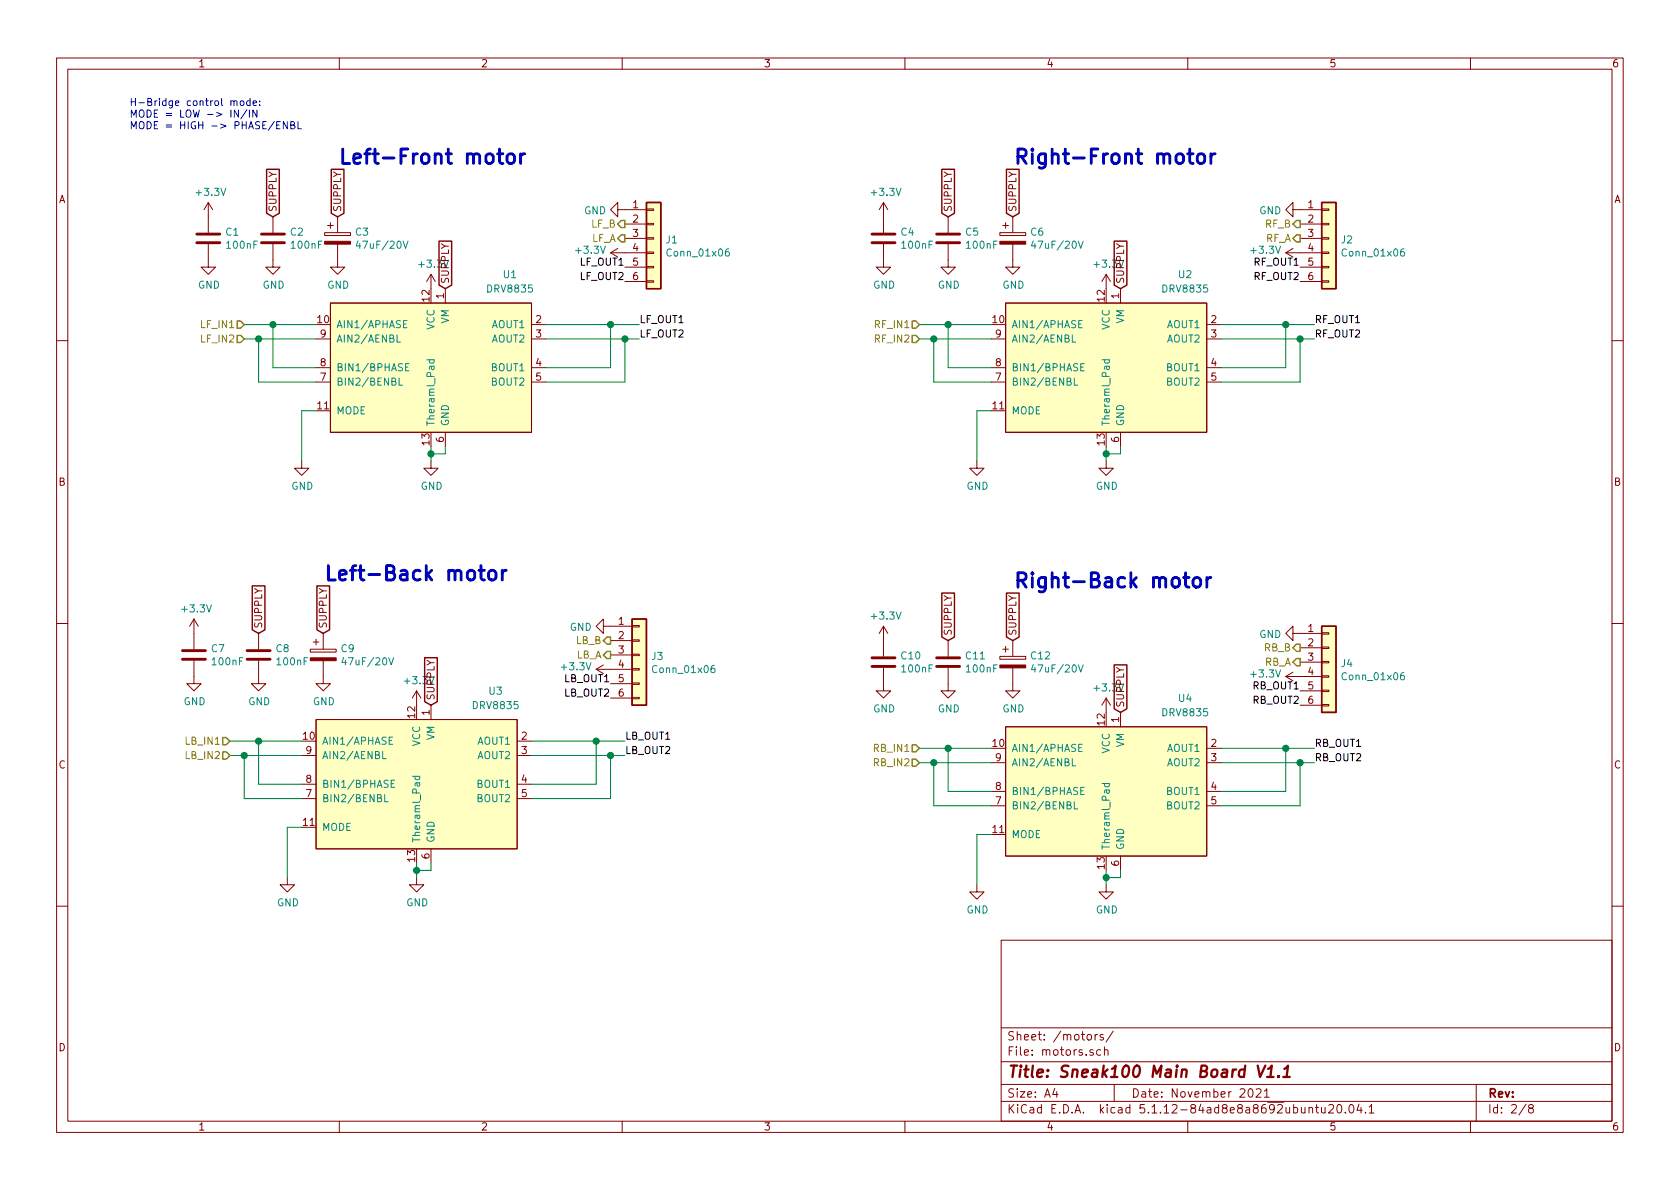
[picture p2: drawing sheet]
EESchema Schematic File Version 4
EELAYER 30 0
EELAYER END
$Descr A4 11693 8268
encoding utf-8
Sheet 2 8
Title "Sneak100 Main Board V1.1"
Date "November 2021"
Rev ""
Comp ""
Comment1 ""
Comment2 ""
Comment3 ""
Comment4 ""
$EndDescr
$Comp
L Sneak100_kicad:DRV8835 U1
U 1 1
P 3050 2450
F 0 "U1" H 3550 3000 50  0000 C CNN
F 1 "DRV8835" H 3550 2900 50  0000 C CNN
F 2 "sneak100_lib:DRV8835_hand_solder" H 2950 2900 50  0001 C CNN
F 3 "" H 2950 2900 50  0001 C CNN
	1    3050 2450
	1    0    0    -1  
$EndComp
$Comp
L power:GND #PWR016
U 1 1
P 3000 3200
F 0 "#PWR016" H 3000 2950 50  0001 C CNN
F 1 "GND" H 3005 3027 50  0000 C CNN
F 2 "" H 3000 3200 50  0001 C CNN
F 3 "" H 3000 3200 50  0001 C CNN
	1    3000 3200
	1    0    0    -1  
$EndComp
Wire Wire Line
	3000 3100 3000 3150
Wire Wire Line
	3000 3150 3100 3150
Wire Wire Line
	3100 3150 3100 3100
Wire Wire Line
	3000 3150 3000 3200
Connection ~ 3000 3150
$Comp
L power:GND #PWR015
U 1 1
P 2100 3200
F 0 "#PWR015" H 2100 2950 50  0001 C CNN
F 1 "GND" H 2105 3027 50  0000 C CNN
F 2 "" H 2100 3200 50  0001 C CNN
F 3 "" H 2100 3200 50  0001 C CNN
	1    2100 3200
	1    0    0    -1  
$EndComp
Wire Wire Line
	2100 2850 2200 2850
Wire Wire Line
	2100 2850 2100 3200
Text Notes 900  900  0    50   ~ 0
H-Bridge control mode:\nMODE = LOW -> IN/IN\nMODE = HIGH -> PHASE/ENBL
Wire Wire Line
	2200 2550 1900 2550
Wire Wire Line
	1900 2550 1900 2250
Wire Wire Line
	1900 2250 2200 2250
Wire Wire Line
	2200 2350 1800 2350
Wire Wire Line
	1800 2350 1800 2650
Wire Wire Line
	1800 2650 2200 2650
Text Notes 2350 1150 0    100  ~ 20
Left-Front motor
Text HLabel 1700 2250 0    50   Input ~ 0
LF_IN1
Text HLabel 1700 2350 0    50   Input ~ 0
LF_IN2
$Comp
L Device:C C1
U 1 1
P 1450 1650
F 0 "C1" H 1565 1696 50  0000 L CNN
F 1 "100nF" H 1565 1605 50  0000 L CNN
F 2 "Capacitor_SMD:C_0603_1608Metric" H 1488 1500 50  0001 C CNN
F 3 "~" H 1450 1650 50  0001 C CNN
	1    1450 1650
	1    0    0    -1  
$EndComp
$Comp
L power:GND #PWR07
U 1 1
P 1450 1800
F 0 "#PWR07" H 1450 1550 50  0001 C CNN
F 1 "GND" H 1455 1627 50  0000 C CNN
F 2 "" H 1450 1800 50  0001 C CNN
F 3 "" H 1450 1800 50  0001 C CNN
	1    1450 1800
	1    0    0    -1  
$EndComp
$Comp
L power:+3.3V #PWR03
U 1 1
P 1450 1500
F 0 "#PWR03" H 1450 1350 50  0001 C CNN
F 1 "+3.3V" H 1465 1673 50  0000 C CNN
F 2 "" H 1450 1500 50  0001 C CNN
F 3 "" H 1450 1500 50  0001 C CNN
	1    1450 1500
	1    0    0    -1  
$EndComp
$Comp
L power:+3.3V #PWR013
U 1 1
P 3000 2000
F 0 "#PWR013" H 3000 1850 50  0001 C CNN
F 1 "+3.3V" H 3015 2173 50  0000 C CNN
F 2 "" H 3000 2000 50  0001 C CNN
F 3 "" H 3000 2000 50  0001 C CNN
	1    3000 2000
	1    0    0    -1  
$EndComp
$Comp
L Device:C C2
U 1 1
P 1900 1650
F 0 "C2" H 2015 1696 50  0000 L CNN
F 1 "100nF" H 2015 1605 50  0000 L CNN
F 2 "Capacitor_SMD:C_0603_1608Metric" H 1938 1500 50  0001 C CNN
F 3 "~" H 1900 1650 50  0001 C CNN
	1    1900 1650
	1    0    0    -1  
$EndComp
$Comp
L power:GND #PWR08
U 1 1
P 1900 1800
F 0 "#PWR08" H 1900 1550 50  0001 C CNN
F 1 "GND" H 1905 1627 50  0000 C CNN
F 2 "" H 1900 1800 50  0001 C CNN
F 3 "" H 1900 1800 50  0001 C CNN
	1    1900 1800
	1    0    0    -1  
$EndComp
Text GLabel 1900 1500 1    50   Input ~ 0
SUPPLY
Wire Wire Line
	3800 2250 4250 2250
Wire Wire Line
	4250 2250 4250 2550
Wire Wire Line
	4250 2550 3800 2550
Wire Wire Line
	3800 2350 4350 2350
Wire Wire Line
	4350 2350 4350 2650
Wire Wire Line
	4350 2650 3800 2650
Wire Wire Line
	4250 2250 4450 2250
Connection ~ 4250 2250
Wire Wire Line
	4350 2350 4450 2350
Connection ~ 4350 2350
Wire Wire Line
	1900 2250 1700 2250
Connection ~ 1900 2250
Wire Wire Line
	1800 2350 1700 2350
Connection ~ 1800 2350
$Comp
L Connector_Generic:Conn_01x06 J1
U 1 1
P 4550 1650
F 0 "J1" H 4630 1642 50  0000 L CNN
F 1 "Conn_01x06" H 4630 1551 50  0000 L CNN
F 2 "Connector_PinSocket_2.54mm:PinSocket_1x06_P2.54mm_Horizontal" H 4550 1650 50  0001 C CNN
F 3 "~" H 4550 1650 50  0001 C CNN
	1    4550 1650
	1    0    0    -1  
$EndComp
Text Label 4450 2250 0    50   ~ 0
LF_OUT1
Text Label 4450 2350 0    50   ~ 0
LF_OUT2
$Comp
L power:GND #PWR01
U 1 1
P 4350 1450
F 0 "#PWR01" H 4350 1200 50  0001 C CNN
F 1 "GND" V 4355 1322 50  0000 R CNN
F 2 "" H 4350 1450 50  0001 C CNN
F 3 "" H 4350 1450 50  0001 C CNN
	1    4350 1450
	0    1    1    0   
$EndComp
$Comp
L power:+3.3V #PWR05
U 1 1
P 4350 1750
F 0 "#PWR05" H 4350 1600 50  0001 C CNN
F 1 "+3.3V" V 4365 1878 50  0000 L CNN
F 2 "" H 4350 1750 50  0001 C CNN
F 3 "" H 4350 1750 50  0001 C CNN
	1    4350 1750
	0    -1   -1   0   
$EndComp
Text Label 4350 1850 2    50   ~ 0
LF_OUT1
Text Label 4350 1950 2    50   ~ 0
LF_OUT2
Text HLabel 4350 1650 0    50   Output ~ 0
LF_A
Text HLabel 4350 1550 0    50   Output ~ 0
LF_B
$Comp
L Sneak100_kicad:DRV8835 U2
U 1 1
P 7750 2450
F 0 "U2" H 8250 3000 50  0000 C CNN
F 1 "DRV8835" H 8250 2900 50  0000 C CNN
F 2 "sneak100_lib:DRV8835_hand_solder" H 7650 2900 50  0001 C CNN
F 3 "" H 7650 2900 50  0001 C CNN
	1    7750 2450
	1    0    0    -1  
$EndComp
$Comp
L power:GND #PWR018
U 1 1
P 7700 3200
F 0 "#PWR018" H 7700 2950 50  0001 C CNN
F 1 "GND" H 7705 3027 50  0000 C CNN
F 2 "" H 7700 3200 50  0001 C CNN
F 3 "" H 7700 3200 50  0001 C CNN
	1    7700 3200
	1    0    0    -1  
$EndComp
Wire Wire Line
	7700 3100 7700 3150
Wire Wire Line
	7700 3150 7800 3150
Wire Wire Line
	7800 3150 7800 3100
Wire Wire Line
	7700 3150 7700 3200
Connection ~ 7700 3150
$Comp
L power:GND #PWR017
U 1 1
P 6800 3200
F 0 "#PWR017" H 6800 2950 50  0001 C CNN
F 1 "GND" H 6805 3027 50  0000 C CNN
F 2 "" H 6800 3200 50  0001 C CNN
F 3 "" H 6800 3200 50  0001 C CNN
	1    6800 3200
	1    0    0    -1  
$EndComp
Wire Wire Line
	6800 2850 6900 2850
Wire Wire Line
	6800 2850 6800 3200
Wire Wire Line
	6900 2550 6600 2550
Wire Wire Line
	6600 2550 6600 2250
Wire Wire Line
	6600 2250 6900 2250
Wire Wire Line
	6900 2350 6500 2350
Wire Wire Line
	6500 2350 6500 2650
Wire Wire Line
	6500 2650 6900 2650
Text Notes 7050 1150 0    100  ~ 20
Right-Front motor
Text HLabel 6400 2250 0    50   Input ~ 0
RF_IN1
Text HLabel 6400 2350 0    50   Input ~ 0
RF_IN2
$Comp
L power:+3.3V #PWR014
U 1 1
P 7700 2000
F 0 "#PWR014" H 7700 1850 50  0001 C CNN
F 1 "+3.3V" H 7715 2173 50  0000 C CNN
F 2 "" H 7700 2000 50  0001 C CNN
F 3 "" H 7700 2000 50  0001 C CNN
	1    7700 2000
	1    0    0    -1  
$EndComp
Wire Wire Line
	8500 2250 8950 2250
Wire Wire Line
	8950 2250 8950 2550
Wire Wire Line
	8950 2550 8500 2550
Wire Wire Line
	8500 2350 9050 2350
Wire Wire Line
	9050 2350 9050 2650
Wire Wire Line
	9050 2650 8500 2650
Wire Wire Line
	8950 2250 9150 2250
Connection ~ 8950 2250
Wire Wire Line
	9050 2350 9150 2350
Connection ~ 9050 2350
Wire Wire Line
	6600 2250 6400 2250
Connection ~ 6600 2250
Wire Wire Line
	6500 2350 6400 2350
Connection ~ 6500 2350
$Comp
L Connector_Generic:Conn_01x06 J2
U 1 1
P 9250 1650
F 0 "J2" H 9330 1642 50  0000 L CNN
F 1 "Conn_01x06" H 9330 1551 50  0000 L CNN
F 2 "Connector_PinSocket_2.54mm:PinSocket_1x06_P2.54mm_Horizontal" H 9250 1650 50  0001 C CNN
F 3 "~" H 9250 1650 50  0001 C CNN
	1    9250 1650
	1    0    0    -1  
$EndComp
Text Label 9150 2250 0    50   ~ 0
RF_OUT1
Text Label 9150 2350 0    50   ~ 0
RF_OUT2
$Comp
L power:GND #PWR02
U 1 1
P 9050 1450
F 0 "#PWR02" H 9050 1200 50  0001 C CNN
F 1 "GND" V 9055 1322 50  0000 R CNN
F 2 "" H 9050 1450 50  0001 C CNN
F 3 "" H 9050 1450 50  0001 C CNN
	1    9050 1450
	0    1    1    0   
$EndComp
$Comp
L power:+3.3V #PWR06
U 1 1
P 9050 1750
F 0 "#PWR06" H 9050 1600 50  0001 C CNN
F 1 "+3.3V" V 9065 1878 50  0000 L CNN
F 2 "" H 9050 1750 50  0001 C CNN
F 3 "" H 9050 1750 50  0001 C CNN
	1    9050 1750
	0    -1   -1   0   
$EndComp
Text Label 9050 1850 2    50   ~ 0
RF_OUT1
Text Label 9050 1950 2    50   ~ 0
RF_OUT2
Text HLabel 9050 1650 0    50   Output ~ 0
RF_A
Text HLabel 9050 1550 0    50   Output ~ 0
RF_B
$Comp
L Sneak100_kicad:DRV8835 U3
U 1 1
P 2950 5350
F 0 "U3" H 3450 5900 50  0000 C CNN
F 1 "DRV8835" H 3450 5800 50  0000 C CNN
F 2 "sneak100_lib:DRV8835_hand_solder" H 2850 5800 50  0001 C CNN
F 3 "" H 2850 5800 50  0001 C CNN
	1    2950 5350
	1    0    0    -1  
$EndComp
$Comp
L power:GND #PWR034
U 1 1
P 2900 6100
F 0 "#PWR034" H 2900 5850 50  0001 C CNN
F 1 "GND" H 2905 5927 50  0000 C CNN
F 2 "" H 2900 6100 50  0001 C CNN
F 3 "" H 2900 6100 50  0001 C CNN
	1    2900 6100
	1    0    0    -1  
$EndComp
Wire Wire Line
	2900 6000 2900 6050
Wire Wire Line
	2900 6050 3000 6050
Wire Wire Line
	3000 6050 3000 6000
Wire Wire Line
	2900 6050 2900 6100
Connection ~ 2900 6050
$Comp
L power:GND #PWR033
U 1 1
P 2000 6100
F 0 "#PWR033" H 2000 5850 50  0001 C CNN
F 1 "GND" H 2005 5927 50  0000 C CNN
F 2 "" H 2000 6100 50  0001 C CNN
F 3 "" H 2000 6100 50  0001 C CNN
	1    2000 6100
	1    0    0    -1  
$EndComp
Wire Wire Line
	2000 5750 2100 5750
Wire Wire Line
	2000 5750 2000 6100
Wire Wire Line
	2100 5450 1800 5450
Wire Wire Line
	1800 5450 1800 5150
Wire Wire Line
	1800 5150 2100 5150
Wire Wire Line
	2100 5250 1700 5250
Wire Wire Line
	1700 5250 1700 5550
Wire Wire Line
	1700 5550 2100 5550
Text Notes 2250 4050 0    100  ~ 20
Left-Back motor
Text HLabel 1600 5150 0    50   Input ~ 0
LB_IN1
Text HLabel 1600 5250 0    50   Input ~ 0
LB_IN2
$Comp
L Device:C C7
U 1 1
P 1350 4550
F 0 "C7" H 1465 4596 50  0000 L CNN
F 1 "100nF" H 1465 4505 50  0000 L CNN
F 2 "Capacitor_SMD:C_0603_1608Metric" H 1388 4400 50  0001 C CNN
F 3 "~" H 1350 4550 50  0001 C CNN
	1    1350 4550
	1    0    0    -1  
$EndComp
$Comp
L power:GND #PWR024
U 1 1
P 1350 4700
F 0 "#PWR024" H 1350 4450 50  0001 C CNN
F 1 "GND" H 1355 4527 50  0000 C CNN
F 2 "" H 1350 4700 50  0001 C CNN
F 3 "" H 1350 4700 50  0001 C CNN
	1    1350 4700
	1    0    0    -1  
$EndComp
$Comp
L power:+3.3V #PWR020
U 1 1
P 1350 4400
F 0 "#PWR020" H 1350 4250 50  0001 C CNN
F 1 "+3.3V" H 1365 4573 50  0000 C CNN
F 2 "" H 1350 4400 50  0001 C CNN
F 3 "" H 1350 4400 50  0001 C CNN
	1    1350 4400
	1    0    0    -1  
$EndComp
$Comp
L power:+3.3V #PWR031
U 1 1
P 2900 4900
F 0 "#PWR031" H 2900 4750 50  0001 C CNN
F 1 "+3.3V" H 2915 5073 50  0000 C CNN
F 2 "" H 2900 4900 50  0001 C CNN
F 3 "" H 2900 4900 50  0001 C CNN
	1    2900 4900
	1    0    0    -1  
$EndComp
$Comp
L Device:C C8
U 1 1
P 1800 4550
F 0 "C8" H 1915 4596 50  0000 L CNN
F 1 "100nF" H 1915 4505 50  0000 L CNN
F 2 "Capacitor_SMD:C_0603_1608Metric" H 1838 4400 50  0001 C CNN
F 3 "~" H 1800 4550 50  0001 C CNN
	1    1800 4550
	1    0    0    -1  
$EndComp
$Comp
L power:GND #PWR025
U 1 1
P 1800 4700
F 0 "#PWR025" H 1800 4450 50  0001 C CNN
F 1 "GND" H 1805 4527 50  0000 C CNN
F 2 "" H 1800 4700 50  0001 C CNN
F 3 "" H 1800 4700 50  0001 C CNN
	1    1800 4700
	1    0    0    -1  
$EndComp
Wire Wire Line
	3700 5150 4150 5150
Wire Wire Line
	4150 5150 4150 5450
Wire Wire Line
	4150 5450 3700 5450
Wire Wire Line
	3700 5250 4250 5250
Wire Wire Line
	4250 5250 4250 5550
Wire Wire Line
	4250 5550 3700 5550
Wire Wire Line
	4150 5150 4350 5150
Connection ~ 4150 5150
Wire Wire Line
	4250 5250 4350 5250
Connection ~ 4250 5250
Wire Wire Line
	1800 5150 1600 5150
Connection ~ 1800 5150
Wire Wire Line
	1700 5250 1600 5250
Connection ~ 1700 5250
$Comp
L Connector_Generic:Conn_01x06 J3
U 1 1
P 4450 4550
F 0 "J3" H 4530 4542 50  0000 L CNN
F 1 "Conn_01x06" H 4530 4451 50  0000 L CNN
F 2 "Connector_PinSocket_2.54mm:PinSocket_1x06_P2.54mm_Horizontal" H 4450 4550 50  0001 C CNN
F 3 "~" H 4450 4550 50  0001 C CNN
	1    4450 4550
	1    0    0    -1  
$EndComp
Text Label 4350 5150 0    50   ~ 0
LB_OUT1
Text Label 4350 5250 0    50   ~ 0
LB_OUT2
$Comp
L power:GND #PWR019
U 1 1
P 4250 4350
F 0 "#PWR019" H 4250 4100 50  0001 C CNN
F 1 "GND" V 4255 4222 50  0000 R CNN
F 2 "" H 4250 4350 50  0001 C CNN
F 3 "" H 4250 4350 50  0001 C CNN
	1    4250 4350
	0    1    1    0   
$EndComp
$Comp
L power:+3.3V #PWR023
U 1 1
P 4250 4650
F 0 "#PWR023" H 4250 4500 50  0001 C CNN
F 1 "+3.3V" V 4265 4778 50  0000 L CNN
F 2 "" H 4250 4650 50  0001 C CNN
F 3 "" H 4250 4650 50  0001 C CNN
	1    4250 4650
	0    -1   -1   0   
$EndComp
Text Label 4250 4750 2    50   ~ 0
LB_OUT1
Text Label 4250 4850 2    50   ~ 0
LB_OUT2
Text HLabel 4250 4550 0    50   Output ~ 0
LB_A
Text HLabel 4250 4450 0    50   Output ~ 0
LB_B
$Comp
L Sneak100_kicad:DRV8835 U4
U 1 1
P 7750 5400
F 0 "U4" H 8250 5950 50  0000 C CNN
F 1 "DRV8835" H 8250 5850 50  0000 C CNN
F 2 "sneak100_lib:DRV8835_hand_solder" H 7650 5850 50  0001 C CNN
F 3 "" H 7650 5850 50  0001 C CNN
	1    7750 5400
	1    0    0    -1  
$EndComp
$Comp
L power:GND #PWR036
U 1 1
P 7700 6150
F 0 "#PWR036" H 7700 5900 50  0001 C CNN
F 1 "GND" H 7705 5977 50  0000 C CNN
F 2 "" H 7700 6150 50  0001 C CNN
F 3 "" H 7700 6150 50  0001 C CNN
	1    7700 6150
	1    0    0    -1  
$EndComp
Wire Wire Line
	7700 6050 7700 6100
Wire Wire Line
	7700 6100 7800 6100
Wire Wire Line
	7800 6100 7800 6050
Wire Wire Line
	7700 6100 7700 6150
Connection ~ 7700 6100
$Comp
L power:GND #PWR035
U 1 1
P 6800 6150
F 0 "#PWR035" H 6800 5900 50  0001 C CNN
F 1 "GND" H 6805 5977 50  0000 C CNN
F 2 "" H 6800 6150 50  0001 C CNN
F 3 "" H 6800 6150 50  0001 C CNN
	1    6800 6150
	1    0    0    -1  
$EndComp
Wire Wire Line
	6800 5800 6900 5800
Wire Wire Line
	6800 5800 6800 6150
Wire Wire Line
	6900 5500 6600 5500
Wire Wire Line
	6600 5500 6600 5200
Wire Wire Line
	6600 5200 6900 5200
Wire Wire Line
	6900 5300 6500 5300
Wire Wire Line
	6500 5300 6500 5600
Wire Wire Line
	6500 5600 6900 5600
Text Notes 7050 4100 0    100  ~ 20
Right-Back motor
Text HLabel 6400 5200 0    50   Input ~ 0
RB_IN1
Text HLabel 6400 5300 0    50   Input ~ 0
RB_IN2
$Comp
L Device:C C10
U 1 1
P 6150 4600
F 0 "C10" H 6265 4646 50  0000 L CNN
F 1 "100nF" H 6265 4555 50  0000 L CNN
F 2 "Capacitor_SMD:C_0603_1608Metric" H 6188 4450 50  0001 C CNN
F 3 "~" H 6150 4600 50  0001 C CNN
	1    6150 4600
	1    0    0    -1  
$EndComp
$Comp
L power:GND #PWR028
U 1 1
P 6150 4750
F 0 "#PWR028" H 6150 4500 50  0001 C CNN
F 1 "GND" H 6155 4577 50  0000 C CNN
F 2 "" H 6150 4750 50  0001 C CNN
F 3 "" H 6150 4750 50  0001 C CNN
	1    6150 4750
	1    0    0    -1  
$EndComp
$Comp
L power:+3.3V #PWR022
U 1 1
P 6150 4450
F 0 "#PWR022" H 6150 4300 50  0001 C CNN
F 1 "+3.3V" H 6165 4623 50  0000 C CNN
F 2 "" H 6150 4450 50  0001 C CNN
F 3 "" H 6150 4450 50  0001 C CNN
	1    6150 4450
	1    0    0    -1  
$EndComp
$Comp
L power:+3.3V #PWR032
U 1 1
P 7700 4950
F 0 "#PWR032" H 7700 4800 50  0001 C CNN
F 1 "+3.3V" H 7715 5123 50  0000 C CNN
F 2 "" H 7700 4950 50  0001 C CNN
F 3 "" H 7700 4950 50  0001 C CNN
	1    7700 4950
	1    0    0    -1  
$EndComp
$Comp
L Device:C C11
U 1 1
P 6600 4600
F 0 "C11" H 6715 4646 50  0000 L CNN
F 1 "100nF" H 6715 4555 50  0000 L CNN
F 2 "Capacitor_SMD:C_0603_1608Metric" H 6638 4450 50  0001 C CNN
F 3 "~" H 6600 4600 50  0001 C CNN
	1    6600 4600
	1    0    0    -1  
$EndComp
$Comp
L power:GND #PWR029
U 1 1
P 6600 4750
F 0 "#PWR029" H 6600 4500 50  0001 C CNN
F 1 "GND" H 6605 4577 50  0000 C CNN
F 2 "" H 6600 4750 50  0001 C CNN
F 3 "" H 6600 4750 50  0001 C CNN
	1    6600 4750
	1    0    0    -1  
$EndComp
Wire Wire Line
	8500 5200 8950 5200
Wire Wire Line
	8950 5200 8950 5500
Wire Wire Line
	8950 5500 8500 5500
Wire Wire Line
	8500 5300 9050 5300
Wire Wire Line
	9050 5300 9050 5600
Wire Wire Line
	9050 5600 8500 5600
Wire Wire Line
	8950 5200 9150 5200
Connection ~ 8950 5200
Wire Wire Line
	9050 5300 9150 5300
Connection ~ 9050 5300
Wire Wire Line
	6600 5200 6400 5200
Connection ~ 6600 5200
Wire Wire Line
	6500 5300 6400 5300
Connection ~ 6500 5300
$Comp
L Connector_Generic:Conn_01x06 J4
U 1 1
P 9250 4600
F 0 "J4" H 9330 4592 50  0000 L CNN
F 1 "Conn_01x06" H 9330 4501 50  0000 L CNN
F 2 "Connector_PinSocket_2.54mm:PinSocket_1x06_P2.54mm_Horizontal" H 9250 4600 50  0001 C CNN
F 3 "~" H 9250 4600 50  0001 C CNN
	1    9250 4600
	1    0    0    -1  
$EndComp
Text Label 9150 5200 0    50   ~ 0
RB_OUT1
Text Label 9150 5300 0    50   ~ 0
RB_OUT2
$Comp
L power:GND #PWR021
U 1 1
P 9050 4400
F 0 "#PWR021" H 9050 4150 50  0001 C CNN
F 1 "GND" V 9055 4272 50  0000 R CNN
F 2 "" H 9050 4400 50  0001 C CNN
F 3 "" H 9050 4400 50  0001 C CNN
	1    9050 4400
	0    1    1    0   
$EndComp
$Comp
L power:+3.3V #PWR027
U 1 1
P 9050 4700
F 0 "#PWR027" H 9050 4550 50  0001 C CNN
F 1 "+3.3V" V 9065 4828 50  0000 L CNN
F 2 "" H 9050 4700 50  0001 C CNN
F 3 "" H 9050 4700 50  0001 C CNN
	1    9050 4700
	0    -1   -1   0   
$EndComp
Text Label 9050 4800 2    50   ~ 0
RB_OUT1
Text Label 9050 4900 2    50   ~ 0
RB_OUT2
Text HLabel 9050 4600 0    50   Output ~ 0
RB_A
Text HLabel 9050 4500 0    50   Output ~ 0
RB_B
Text GLabel 3100 2000 1    50   Input ~ 0
SUPPLY
Text GLabel 7800 2000 1    50   Input ~ 0
SUPPLY
Text GLabel 1800 4400 1    50   Input ~ 0
SUPPLY
Text GLabel 3000 4900 1    50   Input ~ 0
SUPPLY
Text GLabel 6600 4450 1    50   Input ~ 0
SUPPLY
Text GLabel 7800 4950 1    50   Input ~ 0
SUPPLY
$Comp
L Device:CP C?
U 1 1
P 2350 1650
AR Path="/60E04AFA/610E5A56" Ref="C?"  Part="1" 
AR Path="/60E0499A/610E5A56" Ref="C3"  Part="1" 
F 0 "C3" H 2468 1696 50  0000 L CNN
F 1 "47uF/20V" H 2468 1605 50  0000 L CNN
F 2 "Capacitor_Tantalum_SMD:CP_EIA-7343-31_Kemet-D" H 2388 1500 50  0001 C CNN
F 3 "~" H 2350 1650 50  0001 C CNN
	1    2350 1650
	1    0    0    -1  
$EndComp
$Comp
L power:GND #PWR?
U 1 1
P 2350 1800
AR Path="/60E04AFA/610E5A5C" Ref="#PWR?"  Part="1" 
AR Path="/60E0499A/610E5A5C" Ref="#PWR09"  Part="1" 
F 0 "#PWR09" H 2350 1550 50  0001 C CNN
F 1 "GND" H 2355 1627 50  0000 C CNN
F 2 "" H 2350 1800 50  0001 C CNN
F 3 "" H 2350 1800 50  0001 C CNN
	1    2350 1800
	1    0    0    -1  
$EndComp
Text GLabel 2350 1500 1    50   Input ~ 0
SUPPLY
Text GLabel 6600 1500 1    50   Input ~ 0
SUPPLY
$Comp
L power:GND #PWR011
U 1 1
P 6600 1800
F 0 "#PWR011" H 6600 1550 50  0001 C CNN
F 1 "GND" H 6605 1627 50  0000 C CNN
F 2 "" H 6600 1800 50  0001 C CNN
F 3 "" H 6600 1800 50  0001 C CNN
	1    6600 1800
	1    0    0    -1  
$EndComp
$Comp
L Device:C C5
U 1 1
P 6600 1650
F 0 "C5" H 6715 1696 50  0000 L CNN
F 1 "100nF" H 6715 1605 50  0000 L CNN
F 2 "Capacitor_SMD:C_0603_1608Metric" H 6638 1500 50  0001 C CNN
F 3 "~" H 6600 1650 50  0001 C CNN
	1    6600 1650
	1    0    0    -1  
$EndComp
$Comp
L power:+3.3V #PWR04
U 1 1
P 6150 1500
F 0 "#PWR04" H 6150 1350 50  0001 C CNN
F 1 "+3.3V" H 6165 1673 50  0000 C CNN
F 2 "" H 6150 1500 50  0001 C CNN
F 3 "" H 6150 1500 50  0001 C CNN
	1    6150 1500
	1    0    0    -1  
$EndComp
$Comp
L power:GND #PWR010
U 1 1
P 6150 1800
F 0 "#PWR010" H 6150 1550 50  0001 C CNN
F 1 "GND" H 6155 1627 50  0000 C CNN
F 2 "" H 6150 1800 50  0001 C CNN
F 3 "" H 6150 1800 50  0001 C CNN
	1    6150 1800
	1    0    0    -1  
$EndComp
$Comp
L Device:C C4
U 1 1
P 6150 1650
F 0 "C4" H 6265 1696 50  0000 L CNN
F 1 "100nF" H 6265 1605 50  0000 L CNN
F 2 "Capacitor_SMD:C_0603_1608Metric" H 6188 1500 50  0001 C CNN
F 3 "~" H 6150 1650 50  0001 C CNN
	1    6150 1650
	1    0    0    -1  
$EndComp
$Comp
L Device:CP C?
U 1 1
P 7050 1650
AR Path="/60E04AFA/61105193" Ref="C?"  Part="1" 
AR Path="/60E0499A/61105193" Ref="C6"  Part="1" 
F 0 "C6" H 7168 1696 50  0000 L CNN
F 1 "47uF/20V" H 7168 1605 50  0000 L CNN
F 2 "Capacitor_Tantalum_SMD:CP_EIA-7343-31_Kemet-D" H 7088 1500 50  0001 C CNN
F 3 "~" H 7050 1650 50  0001 C CNN
	1    7050 1650
	1    0    0    -1  
$EndComp
$Comp
L power:GND #PWR?
U 1 1
P 7050 1800
AR Path="/60E04AFA/61105199" Ref="#PWR?"  Part="1" 
AR Path="/60E0499A/61105199" Ref="#PWR012"  Part="1" 
F 0 "#PWR012" H 7050 1550 50  0001 C CNN
F 1 "GND" H 7055 1627 50  0000 C CNN
F 2 "" H 7050 1800 50  0001 C CNN
F 3 "" H 7050 1800 50  0001 C CNN
	1    7050 1800
	1    0    0    -1  
$EndComp
Text GLabel 7050 1500 1    50   Input ~ 0
SUPPLY
$Comp
L Device:CP C?
U 1 1
P 2250 4550
AR Path="/60E04AFA/6111802D" Ref="C?"  Part="1" 
AR Path="/60E0499A/6111802D" Ref="C9"  Part="1" 
F 0 "C9" H 2368 4596 50  0000 L CNN
F 1 "47uF/20V" H 2368 4505 50  0000 L CNN
F 2 "Capacitor_Tantalum_SMD:CP_EIA-7343-31_Kemet-D" H 2288 4400 50  0001 C CNN
F 3 "~" H 2250 4550 50  0001 C CNN
	1    2250 4550
	1    0    0    -1  
$EndComp
$Comp
L power:GND #PWR?
U 1 1
P 2250 4700
AR Path="/60E04AFA/61118033" Ref="#PWR?"  Part="1" 
AR Path="/60E0499A/61118033" Ref="#PWR026"  Part="1" 
F 0 "#PWR026" H 2250 4450 50  0001 C CNN
F 1 "GND" H 2255 4527 50  0000 C CNN
F 2 "" H 2250 4700 50  0001 C CNN
F 3 "" H 2250 4700 50  0001 C CNN
	1    2250 4700
	1    0    0    -1  
$EndComp
Text GLabel 2250 4400 1    50   Input ~ 0
SUPPLY
$Comp
L Device:CP C?
U 1 1
P 7050 4600
AR Path="/60E04AFA/6112876D" Ref="C?"  Part="1" 
AR Path="/60E0499A/6112876D" Ref="C12"  Part="1" 
F 0 "C12" H 7168 4646 50  0000 L CNN
F 1 "47uF/20V" H 7168 4555 50  0000 L CNN
F 2 "Capacitor_Tantalum_SMD:CP_EIA-7343-31_Kemet-D" H 7088 4450 50  0001 C CNN
F 3 "~" H 7050 4600 50  0001 C CNN
	1    7050 4600
	1    0    0    -1  
$EndComp
$Comp
L power:GND #PWR?
U 1 1
P 7050 4750
AR Path="/60E04AFA/61128773" Ref="#PWR?"  Part="1" 
AR Path="/60E0499A/61128773" Ref="#PWR030"  Part="1" 
F 0 "#PWR030" H 7050 4500 50  0001 C CNN
F 1 "GND" H 7055 4577 50  0000 C CNN
F 2 "" H 7050 4750 50  0001 C CNN
F 3 "" H 7050 4750 50  0001 C CNN
	1    7050 4750
	1    0    0    -1  
$EndComp
Text GLabel 7050 4450 1    50   Input ~ 0
SUPPLY
$EndSCHEMATC
